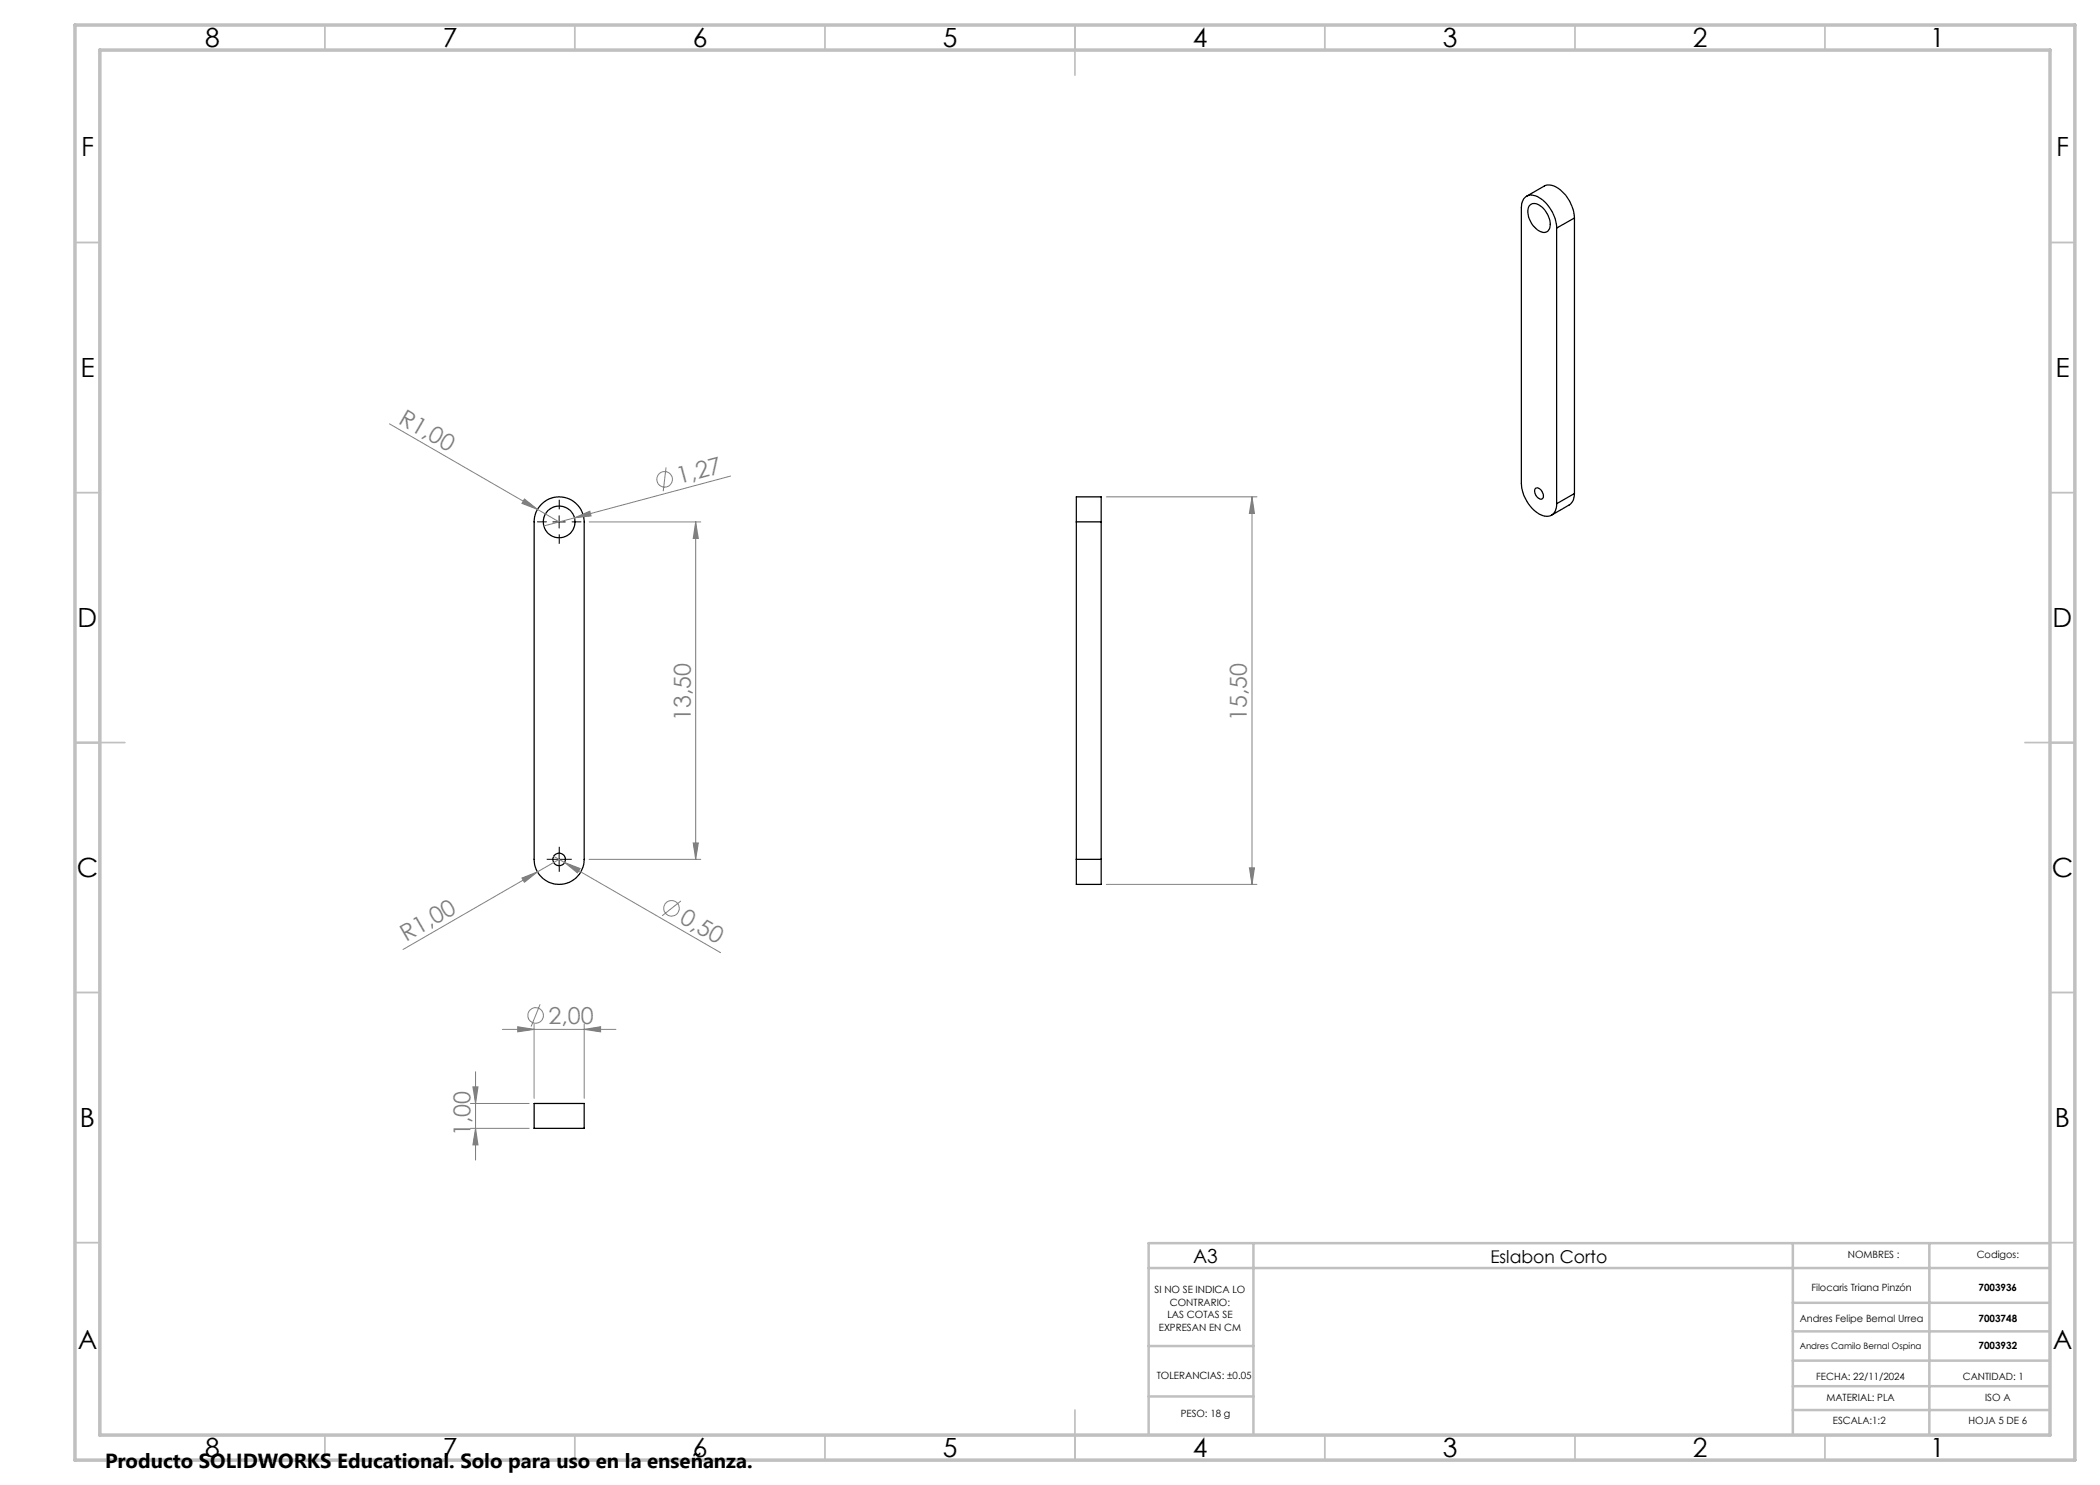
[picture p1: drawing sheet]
<svg xmlns="http://www.w3.org/2000/svg" width="420mm" height="297mm" viewBox="0 0 420 297" stroke-linecap="round" stroke-linejoin="round" font-family="sans-serif">
<g fill="none" stroke="#c0c0c0" stroke-width=".35">
<path d="M65 5v5M115 5v5M165 5v5M215 5v10M265 5v5M315 5v5M365 5v5M15 48.5h5M410 48.5h5M15 98.5h5M410 98.5h5M15 148.5h10"/>
<path d="M405 148.5h10M15 198.5h5M410 198.5h5M15 248.5h5M410 248.5h5M65 287v5M115 287v5M165 287v5M215 282v10M265 287v5M315 287v5M365 287v5"/>
</g>
<path d="M229.7 253.6h180.1M250.7 248.6v38.3M358.6 248.6v38.3M385.9 248.6v38.3M409.8 248.6h-180.1v38.3M229.7 269.2h21M229.7 279.3h21M358.6 277.2h51.2M358.6 272.1h51.2M358.6 266.3h51.2M358.6 260.6h51.2M358.6 282h51.2" fill="none" stroke="#c0c0c0" stroke-width=".5"/>
<path d="M15 5h400v287h-400zM20 10h390v277h-390z" fill="none" stroke="#c0c0c0" stroke-width=".7"/>
<g fill="none" stroke="#000" stroke-width=".25">
<path d="M305.3 39.3l3.6-2.1a3.1 3.1 0 0 1 3.5 1.1 8.2 8.2 0 0 1 2.5 5.3M305.9 41.2a1.7 1.7 0 0 1 2.5 .2 4.6 4.6 0 0 1 1.5 4.4 1.43 1.43 0 0 1-2.4 .2 4.5 4.5 0 0 1-1.8-4.6zM311.3 45.6a7.5 7.5 0 0 0-4.2-6.4 1.99 1.99 0 0 0-2.8 1.9v55.6a7.2 7.2 0 0 0 4.6 6.5 2.07 2.07 0 0 0 2.4-2.5M311.3 45.6v55.1M314.9 43.6l-3.6 2M314.9 43.6v55.1M307.1 97.7a1.22 1.22 0 0 1 1.5 1 .64 .64 0 0 1 .1 .8 .64 .64 0 0 1-.8 .3 1.65 1.65 0 0 1-.8-2.1zM314.9 98.7a2.5 2.5 0 0 1-1.1 2.3l-3.5 2M314.9 98.7l-3.6 2M108.5 100.7a5 5 0 0 1 5.4-.9 5 5 0 0 1 2.9 4.6v67.5a5 5 0 0 1-5 5 5 5 0 0 1-5-5v-67.5a4.8 4.8 0 0 1 1.7-3.7zM215.3 104.4v-5h4.9v5M215.3 104.4v67.5"/>
<path d="M215.3 104.4h4.9M220.2 104.4v67.5M215.3 171.9v5h4.9v-5M215.3 171.9h4.9M106.8 220.7h10v5h-10z"/>
<circle cx="111.8" cy="104.4" r="3.2"/>
<circle cx="111.8" cy="171.9" r="1.24"/>
</g>
<g fill="none" stroke="#808080" stroke-width=".2">
<path d="M77.9 84.8l33.9 19.6M104.9 99.8l2.6 2.1-3.1-1.2zM133.2 93.5l-.6 4.7M146.1 95.2l-31.2 8.4M221.3 99.4h30.1M250.4 99.4l.5 3.3h-1zM250.4 99.4v77.5M114.9 103.6l3.1-1.4 .2 1zM114.9 103.6l-6.1 1.6M117.8 104.4h22.4M139.1 104.4l.6 3.3h-1.1zM139.1 104.4v67.5"/>
<path d="M104.4 175.6l3.1-1.2-2.6 2.1zM107.5 174.4l-26.9 15.5M110.7 171.3l2.2 1.2M111.8 171.9l-4.3 2.5M112.9 172.5l3.1 1.2-.5 .9zM112.9 172.5l31.2 18M117.8 171.9h22.4M138.6 168.6h1.1l-.6 3.3zM221.3 176.9h30.1M249.9 173.6h1l-.5 3.3zM136.2 180.2l-3.8 3M94.6 217.4h1l-.5 3.3z"/>
<path d="M95.1 214.3v17.7M100.5 205.9h22.7M103.5 205.3l3.3 .6-3.3 .5zM106.8 204.9v14.8M108 200.9l-1.8 4.4M116.8 205.9l3.3-.6v1.1zM116.8 204.9v14.8M94.1 220.7h11.7M94.1 225.7h11.7M95.1 225.7l.5 3.3h-1z"/>
<circle cx="132.9" cy="95.9" r="1.56"/>
<circle cx="134.3" cy="181.7" r="1.56"/>
<circle cx="107.1" cy="203.1" r="1.55"/>
</g>
<path d="M109.3 104.4h-1.9M111.8 101.9v-2M111.8 106.9v1.9M114.3 104.4h2M110.6 171.9h-1.3M111.8 170.6v-1.2M111.8 173.1v1.3M113.1 171.9h1.2" fill="none" stroke="#000" stroke-width=".2" stroke-dasharray="15.2 1.3 1.3 1.3" stroke-linecap="butt"/>
<path d="M110.6 104.4h2.5M111.8 103.1v2.5M110.6 171.9h2.5M111.8 170.6v2.5" fill="none" stroke="#000" stroke-width=".2"/>
<g fill="#808080">
<path d="M104.9 99.8l2.6 2.1-3.1-1.2z"/>
<path d="M114.9 103.6l3.1-1.4 .2 1z"/>
<path d="M104.4 175.6l3.1-1.2-2.6 2.1z"/>
<path d="M112.9 172.5l3.1 1.2-.5 .9z"/>
<path d="M103.5 205.3l3.3 .6-3.3 .5zM116.8 205.9l3.3-.6v1.1z"/>
<path d="M138.6 168.6h1.1l-.6 3.3zM139.1 104.4l.6 3.3h-1.1zM249.9 173.6h1l-.5 3.3zM250.4 99.4l.5 3.3h-1z"/>
<path d="M94.6 217.4h1l-.5 3.3zM95.1 225.7l.5 3.3h-1z"/>
</g>
<g font-size="5.3">
<text x="41" y="9.5">8</text>
<text x="88.5" y="9.5">7</text>
<text x="138.5" y="9.5">6</text>
<text x="188.5" y="9.5">5</text>
<text x="238.5" y="9.5">4</text>
<text x="288.5" y="9.5">3</text>
<text x="338.5" y="9.5">2</text>
<text x="386" y="9.5">1</text>
<text x="16.2" y="31.2">F</text>
<text x="411.2" y="31.2">F</text>
<text x="16.1" y="75.5">E</text>
<text x="411.1" y="75.5">E</text>
<text x="15.5" y="125.5">D</text>
<text x="410.5" y="125.5">D</text>
<text x="15.4" y="175.5">C</text>
<text x="410.4" y="175.5">C</text>
<text x="16" y="225.5">B</text>
<text x="411" y="225.5">B</text>
<text x="15.5" y="269.7">A</text>
<text x="410.5" y="269.7">A</text>
<text x="41" y="291.5">8</text>
<text x="88.5" y="291.5">7</text>
<text x="138.5" y="291.5">6</text>
<text x="188.5" y="291.5">5</text>
<text x="238.5" y="291.5">4</text>
<text x="288.5" y="291.5">3</text>
<text x="338.5" y="291.5">2</text>
<text x="386" y="291.5">1</text>
</g>
<g font-size="4.7" fill="#808080">
<text x="79.5" y="84.5" transform="rotate(30 79.5 84.5)">R1,00</text>
<text x="135.9" y="96.8" transform="rotate(-15 135.9 96.8)">1,27</text>
<text x="138.2" y="144.2" transform="rotate(-90 138.2 144.2)">13,50</text>
<text x="249.4" y="144.2" transform="rotate(-90 249.4 144.2)">15,50</text>
<text x="135.7" y="184.4" transform="rotate(30 135.7 184.4)">0,50</text>
<text x="81.2" y="188.4" transform="rotate(-30 81.2 188.4)">R1,00</text>
<text x="109.7" y="204.8">2,00</text>
<text x="94.1" y="227.2" transform="rotate(-90 94.1 227.2)">1,00</text>
</g>
<text font-size="4.1" x="21" y="293.7">Producto SOLIDWORKS Educational. Solo para uso en la enseñanza.</text>
<text font-size="3.9" x="238.6" y="252.5">A3</text>
<text font-size="3.5" x="298.1" y="252.5">Eslabon Corto</text>
<g font-size="2">
<text x="369.6" y="251.6">NOMBRES :</text>
<text x="395.3" y="251.6">Codigos:</text>
<text x="230.9" y="258.7">SI NO SE INDICA LO</text>
<text x="233.5" y="263.7">LAS COTAS SE</text>
<text x="234" y="261.2">CONTRARIO:</text>
<text x="362.3" y="258.1">Filocaris Triana Pinzón</text>
<text x="395.7" y="258.1">7003936</text>
<text x="231.8" y="266.2">EXPRESAN EN CM</text>
<text x="359.9" y="264.4">Andres Felipe Bernal Urrea</text>
<text x="395.7" y="264.4">7003748</text>
<text x="395.7" y="269.7">7003932</text>
<text x="231.3" y="275.8">TOLERANCIAS: ±0.05</text>
<text x="363.2" y="276">FECHA: 22/11/2024</text>
<text x="392.6" y="276">CANTIDAD: 1</text>
<text x="365.3" y="280.3">MATERIAL: PLA</text>
<text x="397" y="280.3">ISO A</text>
<text x="236.1" y="283.3">PESO: 18 g</text>
<text x="366.6" y="284.7">ESCALA:1:2</text>
<text x="393.7" y="284.7">HOJA 5 DE 6</text>
</g>
<text font-size="1.8" x="359.9" y="269.7">Andres Camilo Bernal Ospina</text>
</svg>
